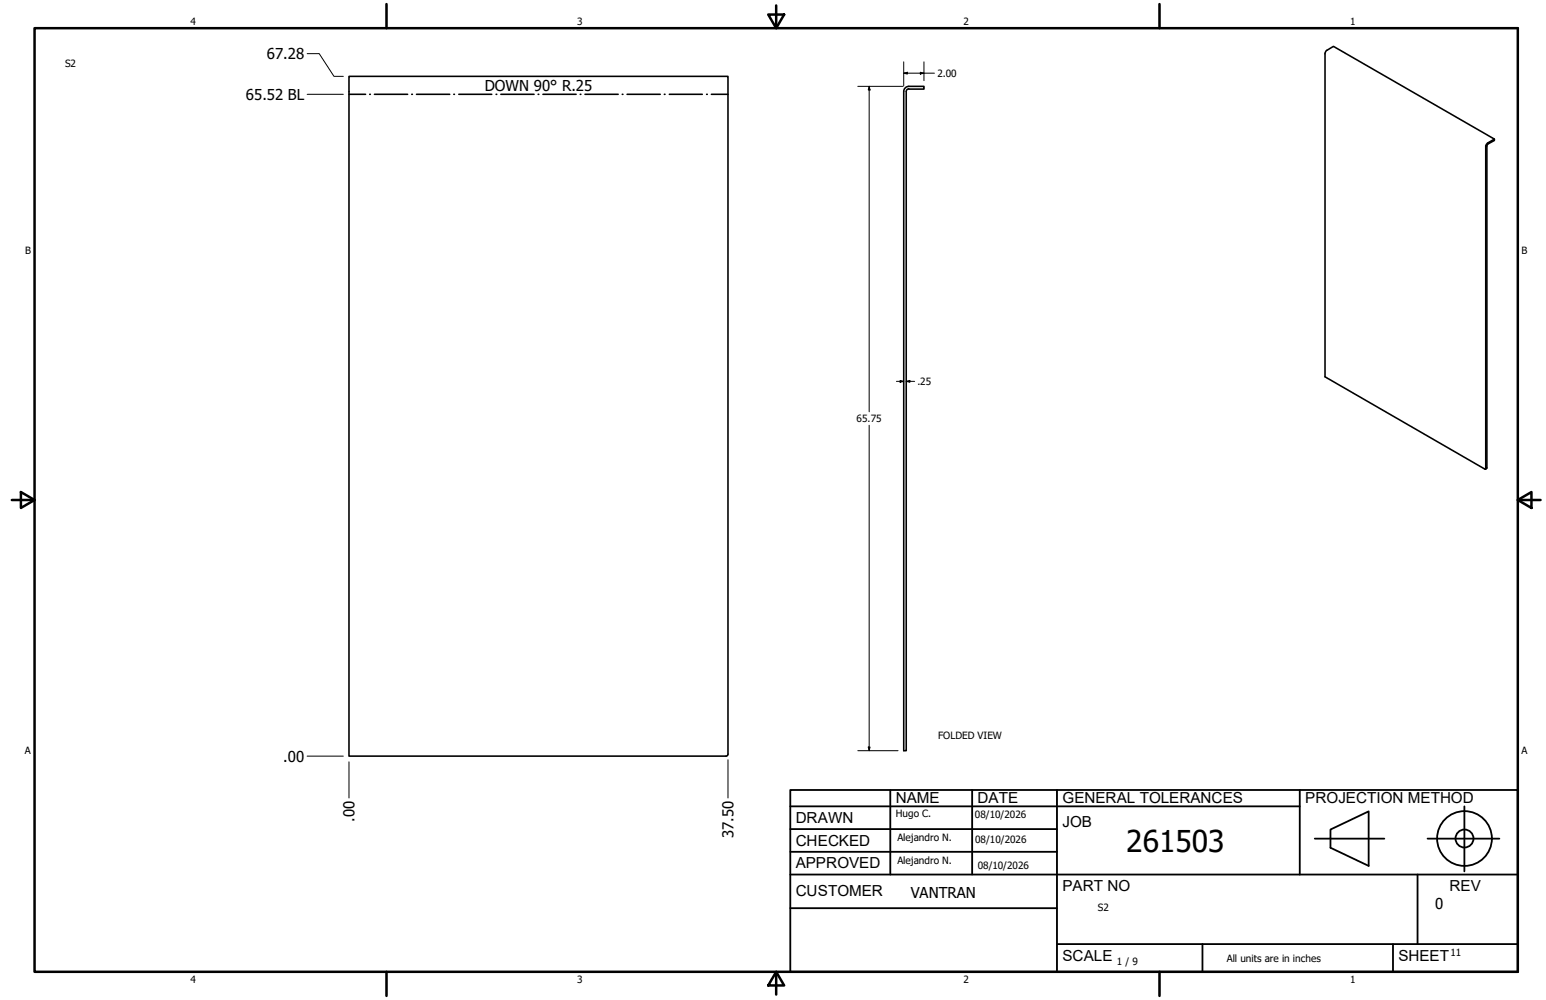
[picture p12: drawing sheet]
<svg xmlns="http://www.w3.org/2000/svg" width="432mm" height="279mm" viewBox="0 0 432 279" stroke-linecap="round" stroke-linejoin="round" font-family="sans-serif">
<!-- layer: GIGA_BendDown -->
<g fill="none" stroke="#000" stroke-width=".44">
<path d="M97.5 26.4h4.6M103.3 26.4h.1M104.6 26.4h9.3M115 26.4h.2M116.3 26.4h9.3M126.7 26.4h.2M128.1 26.4h9.3M138.6 26.4h.1M139.9 26.4h9.3M150.3 26.4h.2M151.6 26.4h9.3M162.1 26.4h.1"/>
<path d="M163.4 26.4h9.3M173.8 26.4h.2M175.1 26.4h9.3M185.5 26.4h.2M186.9 26.4h9.3M197.4 26.4h.1M198.7 26.4h4.6"/>
</g>
<!-- layer: Visible (ANSI) -->
<path d="M253 24.4l.8-.3h4.3v.8h-4.3a.63 .63 0 0 0-.7 .7v184.1h-.7v-184.1l.1-.5zM417.4 38.9l-45-25.9-2.1 1.3-.2 .5v90.5l44.6 25.8 .3-.1v-90.3l.4-.6 2-1.2v.3l-1.9 1.1-.2 .3v90.1l-.4 .4M203.3 210.7v-189.4h-105.8v190h105.3l.3-.1 .2-.5" fill="none" stroke="#000" stroke-width=".44"/>
<!-- layer: Borde (ANSI) -->
<g fill="none" stroke="#000" stroke-width=".7">
<path d="M9.7 7.9h414.2v263.6h-414.2zM107.9 1.1v6.8M214.6 4.1h4.4l-2.2 3.8zM216.8 1.5v6.4M323.8 1.1v6.8M3.3 139.7h6.4M5.8 137.5l3.9 2.2-3.9 2.2zM423.9 139.7l3.8-2.2v4.4zM423.9 139.7h6.4M107.9 271.5v6.8M216.8 271.5l2.2 3.8h-4.4zM216.8 271.5v6.4"/>
<path d="M323.8 271.5v6.8"/>
</g>
<!-- layer: Title (ANSI)-1 -->
<g fill="none" stroke="#000" stroke-width=".51">
<path d="M220.7 220.7h203.2v50.8h-203.2zM220.7 225.3h142.3M220.7 231.6h74.5M220.7 238h74.5M248.7 220.7v23.6M271.5 220.7v23.6M295.2 220.7v50.8M363 220.7v23.6M367.2 234.3h19.5M371.6 231.8l10.7-5.1v15.2l-10.7-5zM398.7 234.3h20.1M409 225.3v18.2"/>
<path d="M220.7 244.3h203.2M220.7 253.7h74.5M395.9 244.3v19.5M295.2 263.8h128.7M335.9 263.8v7.7M389.1 263.8v7.7"/>
<circle cx="409" cy="234.3" r="7.7"/>
<circle cx="409" cy="234.3" r="2.51"/>
</g>
<!-- layer: Cota (ANSI) -->
<g fill="none" stroke="#000" stroke-width=".28">
<path d="M85.8 15h3.4l4.1 6.3h2.6M252.4 17.3v6.7M258.1 17.3v5.2M85.8 26.4h10.1M239.6 24.1h12.6M242.8 24.1l.2 1h-.5zM242.8 24.1v91M252.4 20.4l1-.2v.5zM252.4 20.4h8.6M257 20.2l1.1 .2-1.1 .3zM242.8 118.8v90.9M250.4 106.6h2"/>
<path d="M251.4 106.3l1 .3-1 .2zM253.1 106.6l1-.3v.5zM253.1 106.6h2.4M85.8 211.3h10.1M97.5 212.9v10M203.3 212.3v10.6M239.6 209.7h11.2M242.5 208.7h.5l-.2 1z"/>
</g>
<path d="M242.8 24.1l.2 1h-.5zM252.4 20.4l1-.2v.5zM257 20.2l1.1 .2-1.1 .3zM251.4 106.3l1 .3-1 .2zM253.1 106.6l1-.3v.5zM242.5 208.7h.5l-.2 1z" fill="#000"/>
<text font-size="8.4" x="314.6" y="238.1">261503</text>
<g font-size="4.3">
<text x="250.2" y="224.2">NAME</text>
<text x="273" y="224.2">DATE</text>
<text x="296.7" y="224.3">GENERAL TOLERANCES</text>
<text x="364.6" y="224.3">PROJECTION METHOD</text>
<text x="222.2" y="229.9">DRAWN</text>
<text x="296.7" y="230.9">JOB</text>
<text x="222.2" y="236.3">CHECKED</text>
<text x="222.2" y="242.6">APPROVED</text>
<text x="222.2" y="250.3">CUSTOMER</text>
<text x="296.7" y="249">PART NO</text>
<text x="404.8" y="248.9">REV</text>
<text x="296.7" y="268.4">SCALE</text>
<text x="390.6" y="268.4">SHEET</text>
</g>
<g font-size="4.2">
<text x="74.5" y="16.5">67.28</text>
<text x="68.7" y="27.9">65.52 BL</text>
<text x="135.4" y="25.5">DOWN 90° R.25</text>
<text x="79.1" y="212.8">.00</text>
<text x="99" y="229.6" transform="rotate(-90 99 229.6)">.00</text>
<text x="204.9" y="234.2" transform="rotate(-90 204.9 234.2)">37.50</text>
<text x="254.4" y="250.8">VANTRAN</text>
<text x="400.9" y="254">0</text>
</g>
<g font-size="2.8">
<text x="53.2" y="6.9">4</text>
<text x="161.2" y="6.9">3</text>
<text x="269.1" y="6.9">2</text>
<text x="377.1" y="6.9">1</text>
<text x="18.2" y="18.7">S2</text>
<text x="261.8" y="21.5">2.00</text>
<text x="7" y="70.9">B</text>
<text x="424.9" y="70.9">B</text>
<text x="256.2" y="107.6">.25</text>
<text x="239.3" y="117.9">65.75</text>
<text x="262" y="206.6">FOLDED VIEW</text>
<text x="6.9" y="210.6">A</text>
<text x="424.9" y="210.6">A</text>
<text x="250.2" y="228.3">Hugo C.</text>
<text x="272.3" y="228.4">08/10/2026</text>
<text x="250.6" y="234.9">Alejandro N.</text>
<text x="272.4" y="235.6">08/10/2026</text>
<text x="250.6" y="241.5">Alejandro N.</text>
<text x="273.1" y="242.8">08/10/2026</text>
<text x="306.6" y="254.4">S2</text>
<text x="312" y="269.7">1 / 9</text>
<text x="342.6" y="268.7">All units are in inches</text>
<text x="405.1" y="267.1">11</text>
<text x="53.2" y="274.6">4</text>
<text x="161.2" y="274.6">3</text>
<text x="269.1" y="274.6">2</text>
<text x="377.1" y="274.6">1</text>
</g>
</svg>
